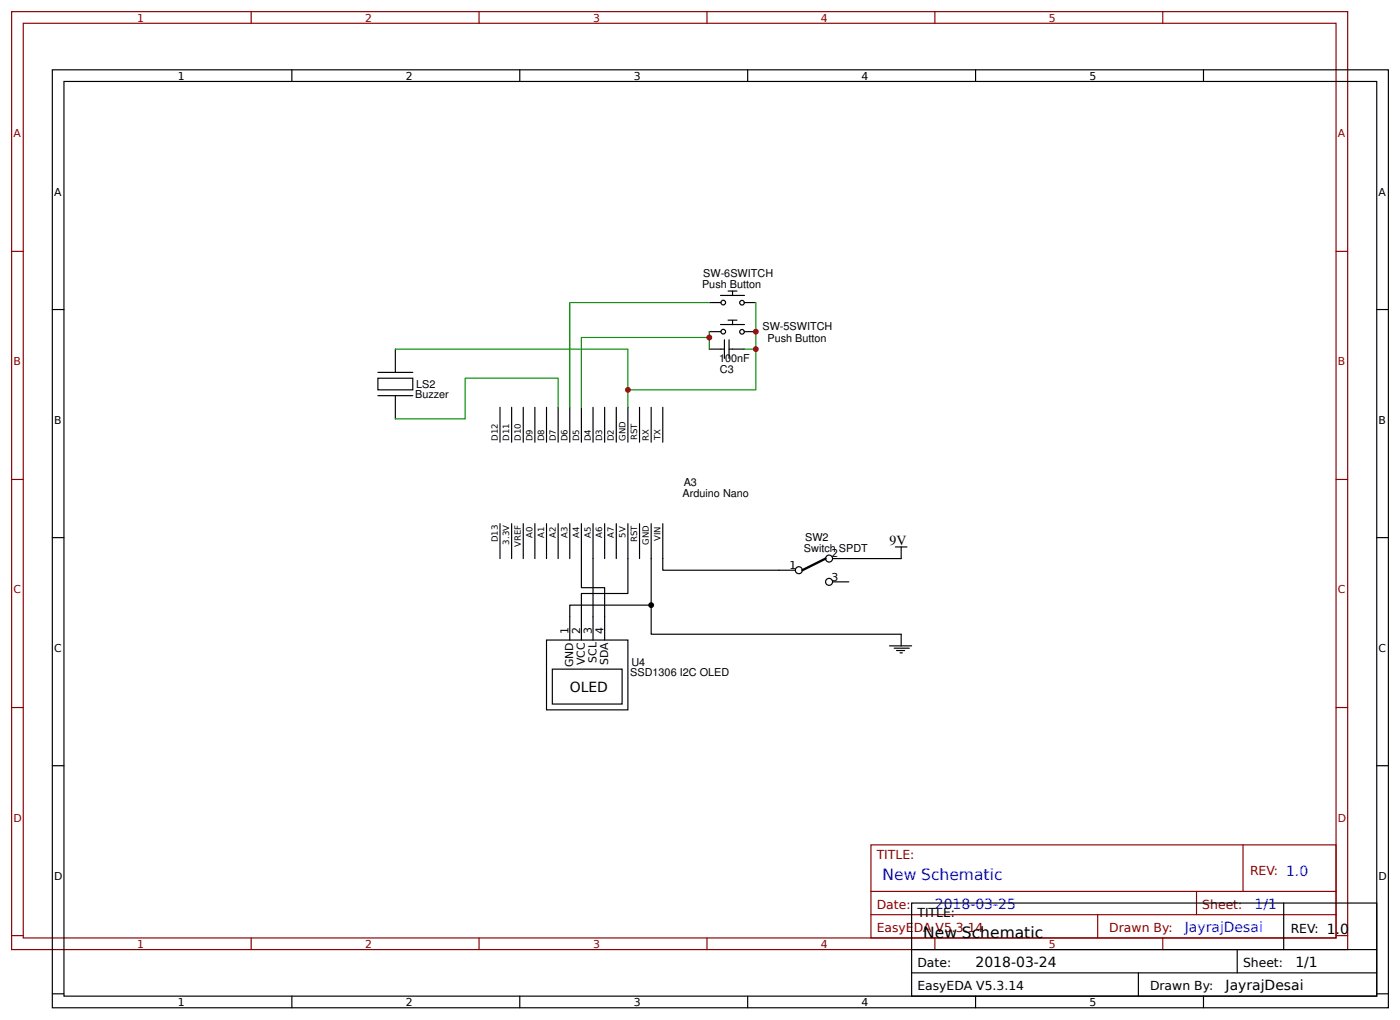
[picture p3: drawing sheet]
<svg xmlns="http://www.w3.org/2000/svg" width="319mm" height="232mm" viewBox="0 0 319 232" stroke-linecap="round" stroke-linejoin="round" font-family="sans-serif">
<g fill="none" stroke="#800" stroke-width=".26">
<path d="M2.6 2.6h304.1v213.3h-304.1zM5.3 5.3h298.7v208h-298.7zM57.1 2.6v2.7M109 2.6v2.7M160.9 2.6v2.7M212.7 2.6v2.7M264.6 2.6v2.7M2.6 57.1h2.7M304 57.1h2.7M2.6 109h2.7M304 109h2.7M2.6 160.9h2.7"/>
<path d="M304 160.9h2.7M198.2 192.1h105.8v21.2h-105.8zM282.8 192.1v10.6M2.6 212.7h2.7M57.1 213.3v2.6M109 213.3v2.6M160.9 213.3v2.6M198.2 202.7h105.8M198.2 208h105.8M212.7 213.3v2.6M249.8 208v5.3M264.6 213.3v2.6"/>
<path d="M272.3 202.7v5.3M304 212.7h2.7"/>
</g>
<g fill="none" stroke="#000" stroke-width=".26">
<path d="M11.9 15.9h304v213.2h-304zM14.6 18.5h298.7v208h-298.7zM66.4 15.9v2.6M118.3 15.9v2.6M170.1 15.9v2.6M222 15.9v2.6M273.8 15.9v2.6M11.9 70.4h2.7M90 79.4v5.3M161.4 75.4h2.6M161.4 68.8h2.6M161.4 79.4h3.4"/>
<path d="M163.9 73.8h5.5M163.9 67.2h5.5M164.8 77.3v4.2M165.7 72.8h2M165.7 66.2h2M165.9 77.3v4.2M165.9 79.4h3.4M166.7 66.2v1M166.7 72.8v1M169.3 75.4h2.7M169.3 68.8h2.7M313.3 70.4h2.6"/>
<path d="M86 86h7.9v2.6h-7.9zM86 84.7h7.9M86 90h7.9M90 90v5.2M113.8 92.6v7.9M116.4 92.6v7.9M119.1 92.6v7.9M121.7 92.6v7.9M124.4 92.6v7.9M127 92.6v7.9M129.6 92.6v7.9M132.3 92.6v7.9"/>
<path d="M134.9 92.6v7.9M137.6 92.6v7.9M140.2 92.6v7.9M142.9 92.6v7.9M145.5 92.6v7.9M148.2 92.6v7.9M150.8 92.6v7.9M113.8 119.1v7.9M116.4 119.1v7.9M119.1 119.1v7.9M121.7 119.1v7.9M124.4 119.1v7.9"/>
<path d="M127 119.1v7.9M129.6 119.1v7.9M132.3 119.1v14.5h5.3v11.9M134.9 119.1v26.4M137.6 119.1v7.9M140.2 119.1v7.9M142.9 119.1v15.8h-10.6v10.6M145.5 119.1v7.9M148.2 119.1v25.1h56.9v2.6M150.8 119.1v10.5h30.2M11.9 122.2h2.7M148.2 137.6h-18.6v7.9"/>
<path d="M189.4 132.3h3.7M203.7 124.4h2.7M205.1 124.4v2.6h-15.7M313.3 122.2h2.6M124.4 145.5h18.5v15.9h-18.5zM125.7 152.1h15.9v8h-15.9zM202.4 146.8h5M203.5 147.4h3.4M204 147.9h1.8M204.8 148.4h.5M11.9 174.1h2.7M313.3 174.1h2.6"/>
<path d="M207.4 205.3h105.9v21.2h-105.9zM207.4 215.9h105.9M281.5 215.9v5.3M292.1 205.3v10.6M11.9 226h2.7M66.4 226.5v2.6M118.3 226.5v2.6M170.1 226.5v2.6M207.4 221.2h105.9M222 226.5v2.6M259 221.2v5.3M273.8 226.5v2.6"/>
<path d="M313.3 226h2.6"/>
<circle cx="164.6" cy="68.8" r=".53"/>
<circle cx="164.6" cy="75.4" r=".53"/>
<circle cx="168.8" cy="75.4" r=".53"/>
<circle cx="168.8" cy="68.8" r=".53"/>
<circle cx="181.8" cy="129.6" r=".79"/>
<circle cx="188.6" cy="127" r=".79"/>
<circle cx="188.6" cy="132.3" r=".79"/>
</g>
<path d="M187.9 127l-5.3 2.6" fill="none" stroke="#000" stroke-width=".53"/>
<path d="M90 79.4h52.9v9.2M161.4 68.8h-31.8v23.8M161.4 76.7h-29.1v15.9M161.4 75.4v4M172 68.8v10.6h-2.7M172 79.4v9.2h-29.1v4M127 92.6v-6.6h-21.2v9.2h-15.8" fill="none" stroke="#080" stroke-width=".26"/>
<g fill="#c00">
<circle cx="142.9" cy="88.6" r=".66"/>
<circle cx="172" cy="75.4" r=".66"/>
</g>
<circle cx="148.2" cy="137.6" r=".66" fill="#000"/>
<g fill="#c00">
<circle cx="172" cy="79.4" r=".66"/>
<circle cx="161.4" cy="76.7" r=".66"/>
</g>
<text font-size="3.5" fill="#00f" x="200.8" y="200">New Schematic</text>
<text font-size="3.5" x="210.1" y="213.3">New Schematic</text>
<g font-size="3.2">
<text x="202.4" y="123.8">9V</text>
<text x="129.6" y="157.4">OLED</text>
<text x="222" y="219.9">2018-03-24</text>
<text x="294.7" y="219.9">1/1</text>
<text x="278.9" y="225.2">JayrajDesai</text>
</g>
<g font-size="3.2" fill="#00f">
<text x="212.7" y="206.6">2018-03-25</text>
<text x="285.5" y="206.6">1/1</text>
<text x="269.6" y="211.9">JayrajDesai</text>
</g>
<g font-size="2.8" fill="#800">
<text x="199.5" y="195.3">TITLE:</text>
<text x="284.4" y="199">REV: 1.0</text>
<text x="199.5" y="206.6">Date:</text>
<text x="273.6" y="206.6">Sheet:</text>
<text x="199.5" y="211.9">EasyEDA V5.3.14</text>
<text x="252.4" y="211.9">Drawn By:</text>
</g>
<g font-size="2.8">
<text x="208.8" y="208.5">TITLE:</text>
<text x="293.7" y="212.2">REV: 1.0</text>
<text x="208.8" y="219.9">Date:</text>
<text x="282.8" y="219.9">Sheet:</text>
<text x="208.8" y="225.2">EasyEDA V5.3.14</text>
<text x="261.7" y="225.2">Drawn By:</text>
</g>
<g font-size="2.5" fill="#800">
<text x="31.2" y="4.9">1</text>
<text x="83.1" y="4.9">2</text>
<text x="134.9" y="4.9">3</text>
<text x="186.8" y="4.9">4</text>
<text x="238.7" y="4.9">5</text>
<text x="3" y="31.2">A</text>
<text x="304.4" y="31.2">A</text>
<text x="3" y="83.1">B</text>
<text x="304.4" y="83.1">B</text>
<text x="3" y="134.9">C</text>
<text x="304.4" y="134.9">C</text>
<text x="3" y="186.8">D</text>
<text x="304.4" y="186.8">D</text>
<text x="31.2" y="215.5">1</text>
<text x="83.1" y="215.5">2</text>
<text x="134.9" y="215.5">3</text>
<text x="186.8" y="215.5">4</text>
<text x="238.7" y="215.5">5</text>
</g>
<g font-size="2.5">
<text x="40.5" y="18.1">1</text>
<text x="92.3" y="18.1">2</text>
<text x="144.2" y="18.1">3</text>
<text x="196.1" y="18.1">4</text>
<text x="247.9" y="18.1">5</text>
<text x="12.3" y="44.4">A</text>
<text x="313.7" y="44.4">A</text>
<text x="159.8" y="65.4">Push Button</text>
<text x="160" y="63">SW-6SWITCH</text>
<text x="173.5" y="75">SW-5SWITCH</text>
<text x="174.6" y="77.7">Push Button</text>
<text x="163.6" y="82.3">100nF</text>
<text x="94.7" y="88.1">LS2</text>
<text x="163.8" y="84.7">C3</text>
<text x="94.5" y="90.5">Buzzer</text>
<text x="12.3" y="96.3">B</text>
<text x="313.7" y="96.3">B</text>
<text x="155.3" y="113">Arduino Nano</text>
<text x="155.6" y="110.6">A3</text>
<text x="182.9" y="125.4">Switch SPDT</text>
<text x="183.2" y="123">SW2</text>
<text x="179.7" y="129.4">1</text>
<text x="189.2" y="126.7">2</text>
<text x="189.2" y="132">3</text>
<text x="12.3" y="148.2">C</text>
<text x="129.4" y="144.2" transform="rotate(-90 129.4 144.2)">1</text>
<text x="132" y="144.2" transform="rotate(-90 132 144.2)">2</text>
<text x="134.7" y="144.2" transform="rotate(-90 134.7 144.2)">3</text>
<text x="137.3" y="144.2" transform="rotate(-90 137.3 144.2)">4</text>
<text x="313.7" y="148.2">C</text>
<text x="130.4" y="151.7" transform="rotate(-90 130.4 151.7)">GND</text>
<text x="133.1" y="151.2" transform="rotate(-90 133.1 151.2)">VCC</text>
<text x="135.7" y="150.7" transform="rotate(-90 135.7 150.7)">SCL</text>
<text x="138.4" y="151.2" transform="rotate(-90 138.4 151.2)">SDA</text>
<text x="143.4" y="153.7">SSD1306 I2C OLED</text>
<text x="143.7" y="151.3">U4</text>
<text x="12.3" y="200">D</text>
<text x="313.7" y="200">D</text>
<text x="40.5" y="228.7">1</text>
<text x="92.3" y="228.7">2</text>
<text x="144.2" y="228.7">3</text>
<text x="196.1" y="228.7">4</text>
<text x="247.9" y="228.7">5</text>
</g>
<g font-size="1.9">
<text x="113.2" y="100.3" transform="rotate(-90 113.2 100.3)">D12</text>
<text x="115.9" y="100.3" transform="rotate(-90 115.9 100.3)">D11</text>
<text x="118.5" y="100.3" transform="rotate(-90 118.5 100.3)">D10</text>
<text x="121.2" y="100.4" transform="rotate(-90 121.2 100.4)">D9</text>
<text x="123.8" y="100.4" transform="rotate(-90 123.8 100.4)">D8</text>
<text x="126.5" y="100.4" transform="rotate(-90 126.5 100.4)">D7</text>
<text x="129.1" y="100.4" transform="rotate(-90 129.1 100.4)">D6</text>
<text x="131.8" y="100.4" transform="rotate(-90 131.8 100.4)">D5</text>
<text x="134.4" y="100.4" transform="rotate(-90 134.4 100.4)">D4</text>
<text x="137.1" y="100.4" transform="rotate(-90 137.1 100.4)">D3</text>
<text x="139.7" y="100.4" transform="rotate(-90 139.7 100.4)">D2</text>
<text x="142.3" y="100.2" transform="rotate(-90 142.3 100.2)">GND</text>
<text x="145" y="100.1" transform="rotate(-90 145 100.1)">RST</text>
<text x="147.6" y="100.3" transform="rotate(-90 147.6 100.3)">RX</text>
<text x="150.3" y="100.1" transform="rotate(-90 150.3 100.1)">TX</text>
<text x="113.2" y="123.3" transform="rotate(-90 113.2 123.3)">D13</text>
<text x="115.9" y="123.8" transform="rotate(-90 115.9 123.8)">3.3V</text>
<text x="118.5" y="124.4" transform="rotate(-90 118.5 124.4)">VREF</text>
<text x="121.2" y="122.2" transform="rotate(-90 121.2 122.2)">A0</text>
<text x="123.8" y="122.2" transform="rotate(-90 123.8 122.2)">A1</text>
<text x="126.5" y="122.2" transform="rotate(-90 126.5 122.2)">A2</text>
<text x="129.1" y="122.2" transform="rotate(-90 129.1 122.2)">A3</text>
<text x="131.8" y="122.2" transform="rotate(-90 131.8 122.2)">A4</text>
<text x="134.4" y="122.2" transform="rotate(-90 134.4 122.2)">A5</text>
<text x="137.1" y="122.2" transform="rotate(-90 137.1 122.2)">A6</text>
<text x="139.7" y="122.2" transform="rotate(-90 139.7 122.2)">A7</text>
<text x="142.3" y="122.2" transform="rotate(-90 142.3 122.2)">5V</text>
<text x="145" y="123.3" transform="rotate(-90 145 123.3)">RST</text>
<text x="147.6" y="123.8" transform="rotate(-90 147.6 123.8)">GND</text>
<text x="150.3" y="123" transform="rotate(-90 150.3 123)">VIN</text>
</g>
</svg>
